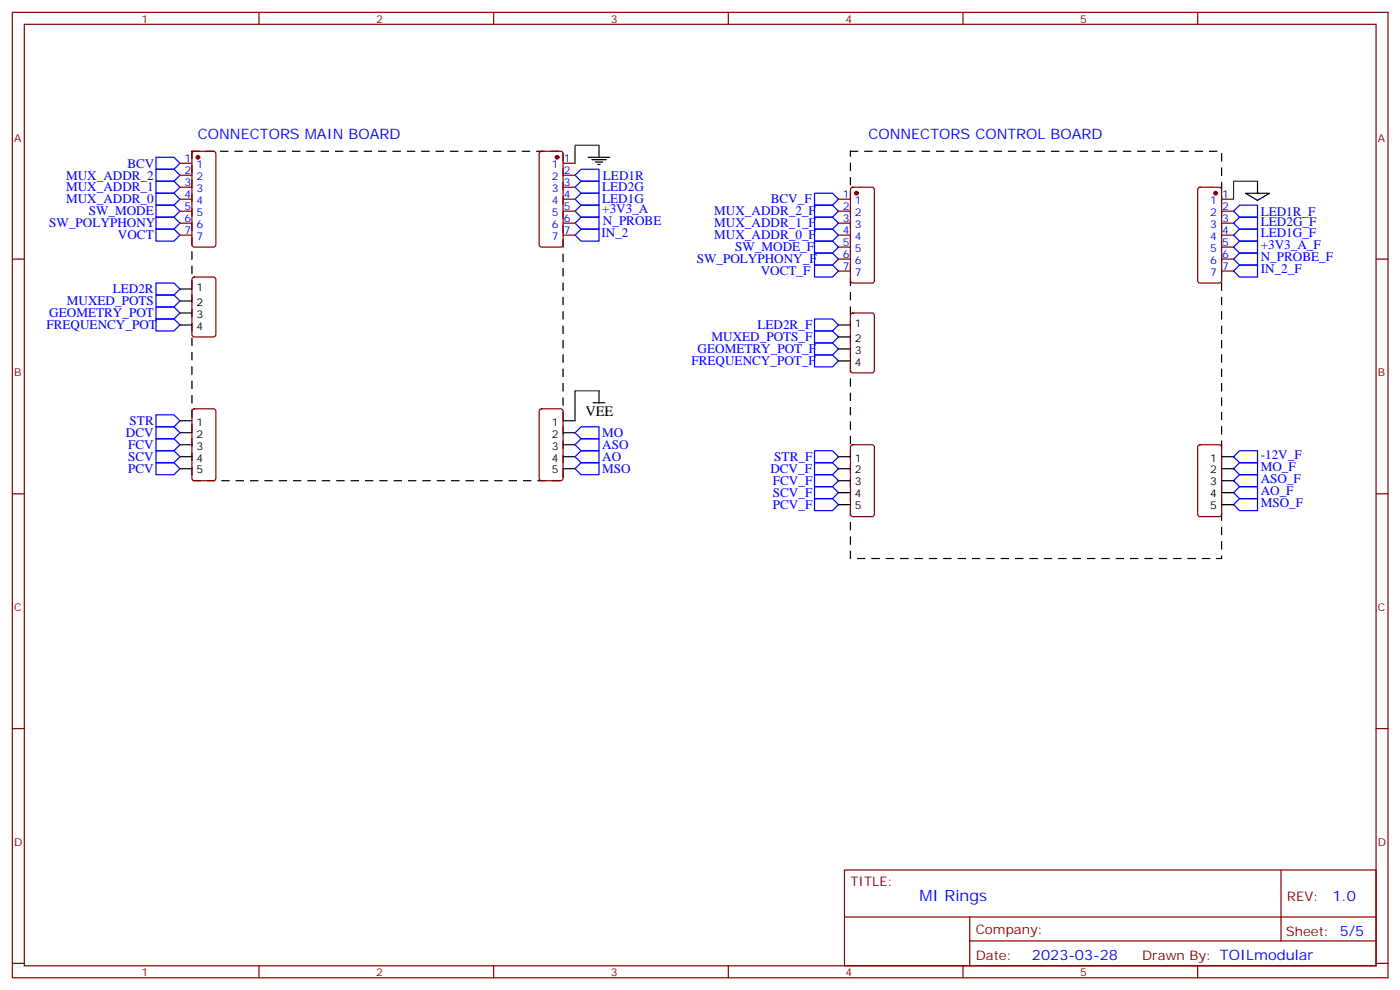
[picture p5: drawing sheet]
<svg xmlns="http://www.w3.org/2000/svg" width="413mm" height="292mm" viewBox="0 0 413 292" stroke-linecap="round" stroke-linejoin="round" font-family="sans-serif">
<g fill="none" stroke="#870000" stroke-width=".35">
<path d="M3.6 3.6h405.4v284.4h-405.4zM7.2 7.2h398.2v277.2h-398.2zM76.3 3.6v3.6M145.5 3.6v3.6M214.6 3.6v3.6M283.7 3.6v3.6M352.9 3.6v3.6M53 48.1h3.6M53 51.6h3.6M53 55.1h3.6M53 58.7h3.6M56.8 44.8l.5-.2h5.6l.7 .4v27.1l-.2 .5-.5 .2h-5.6l-.5-.3-.2-.4v-26.8z"/>
<path d="M159.1 44.8l.5-.2h5.6l.7 .4v27.1l-.2 .5-.5 .2h-5.6l-.5-.3-.2-.4v-26.8zM165.9 48.1h3.5M165.9 51.6h3.5M165.9 55.1h3.5M165.9 58.7h3.5M247.1 58.7h3.5M250.8 55.3l.5-.2h5.6l.7 .5v27.1l-.2 .5-.5 .2h-5.6l-.5-.3-.2-.4v-26.9zM353.1 55.3l.5-.2h5.6l.7 .5v27.1l-.2 .5-.5 .2h-5.6l-.5-.3-.2-.4v-26.9zM359.9 58.7h3.6M3.6 76.3h3.6M53 62.2h3.6M53 65.7h3.6"/>
<path d="M53 69.3h3.6M165.9 62.2h3.5M165.9 65.7h3.5M165.9 69.3h3.5M247.1 76.3h3.5M247.1 62.2h3.5M247.1 65.7h3.5M247.1 69.3h3.5M247.1 72.8h3.5M247.1 79.8h3.5M359.9 76.3h3.6M359.9 62.2h3.6"/>
<path d="M359.9 65.7h3.6M359.9 69.3h3.6M359.9 72.8h3.6M359.9 79.8h3.6M405.4 76.3h3.6M56.8 81.8l.5-.2h5.6l.7 .4v16.5l-.5 .7h-5.8l-.7-.4v-16.5zM250.8 92.4l.5-.2h5.6l.7 .4v16.5l-.4 .7h-5.9l-.7-.4v-16.5zM56.8 120.6l.5-.2h5.6l.7 .4v20.1l-.5 .6-5.8 .1-.7-.5v-20zM159.1 120.6l.5-.2h5.6l.7 .4v20.1l-.5 .6-5.8 .1-.7-.5v-20zM250.8 131.2l.5-.2h5.6l.7 .4v20l-.4 .7-5.9 .1-.7-.5v-20zM353.1 131.2l.5-.2h5.6l.7 .4v20l-.4 .7-5.9 .1-.7-.5v-20zM3.6 145.5h3.6"/>
<path d="M405.4 145.5h3.6M3.6 214.6h3.6M405.4 214.6h3.6M248.8 256.2h156.6v28.2h-156.6zM377.4 256.2v20.9M248.8 270.1h156.5M285.7 277.1h119.6M285.7 270.1v14.1M3.6 283.7h3.6M76.3 284.4v3.6M145.5 284.4v3.6M214.6 284.4v3.6"/>
<path d="M283.7 284.4v3.6M352.9 284.4v3.6M405.4 283.7h3.6"/>
</g>
<g fill="none" stroke="#00f" stroke-width=".35">
<path d="M46 56.9h5.3l1.7 1.8-1.7 1.7h-5.3zM46 53.4h5.3l1.7 1.7-1.7 1.8h-5.3zM46 49.8h5.3l1.7 1.8-1.7 1.8h-5.3zM46 46.3h5.3l1.7 1.8-1.7 1.7h-5.3zM169.4 55.1l1.8-1.7h5.3v3.5h-5.3zM169.4 51.6l1.8-1.8h5.3v3.6h-5.3zM169.4 58.7l1.8-1.8h5.3v3.5h-5.3zM240 56.9h5.3l1.8 1.8-1.8 1.7h-5.3zM46 64h5.3l1.7 1.7-1.7 1.8h-5.3zM46 60.4h5.3l1.7 1.8-1.7 1.8h-5.3zM46 67.5h5.3l1.7 1.8-1.7 1.7h-5.3zM169.4 65.7l1.8-1.7h5.3v3.5h-5.3z"/>
<path d="M169.4 69.3l1.8-1.8h5.3v3.5h-5.3zM171.2 60.4h5.3v3.6h-5.3l-1.8-1.8zM240 67.5h5.3l1.8 1.8-1.8 1.7h-5.3zM240 64h5.3l1.8 1.7-1.8 1.8h-5.3zM240 60.4h5.3l1.8 1.8-1.8 1.8h-5.3zM240 74.5h5.3l1.8 1.8-1.8 1.8h-5.3zM240 71h5.3l1.8 1.8-1.8 1.7h-5.3zM240 78.1h5.3l1.8 1.7-1.8 1.8h-5.3zM363.5 69.3l1.7-1.8h5.3v3.5h-5.3zM363.5 62.2l1.7-1.8h5.3v3.6h-5.3zM363.5 65.7l1.7-1.7h5.3v3.5h-5.3zM363.5 76.3l1.7-1.8h5.3v3.6h-5.3z"/>
<path d="M363.5 72.8l1.7-1.8h5.3v3.5h-5.3zM363.5 79.8l1.7-1.7h5.3v3.5h-5.3zM46 83.4h5.3l1.7 1.7-1.7 1.8h-5.3zM46 86.9h5.3l1.7 1.8-1.7 1.7h-5.3zM46 90.4h5.3l1.7 1.8-1.7 1.7h-5.3zM46 93.9h5.3l1.7 1.8-1.7 1.8h-5.3zM240 93.9h5.3l1.8 1.8-1.8 1.8h-5.3zM240 97.5h5.3l1.8 1.7-1.8 1.8h-5.3zM240 104.5h5.3l1.8 1.8-1.8 1.8h-5.3zM240 101h5.3l1.8 1.8-1.8 1.7h-5.3zM46 125.7h5.3l1.7 1.8-1.7 1.7h-5.3zM46 129.2h5.3l1.7 1.8-1.7 1.8h-5.3z"/>
<path d="M46 132.8h5.3l1.7 1.7-1.7 1.8h-5.3zM46 136.3h5.3l1.7 1.7-1.7 1.8h-5.3zM46 122.2h5.3l1.7 1.7-1.7 1.8h-5.3zM169.4 134.5l1.8-1.7h5.3v3.5h-5.3zM169.4 127.5l1.8-1.8h5.3v3.5h-5.3zM169.4 138l1.8-1.7h5.3v3.5h-5.3zM169.4 131l1.8-1.8h5.3v3.6h-5.3zM240 136.3h5.3l1.8 1.7-1.8 1.8h-5.3zM240 139.8h5.3l1.8 1.8-1.8 1.7h-5.3zM240 132.8h5.3l1.8 1.7-1.8 1.8h-5.3zM363.5 138l1.7-1.7h5.3v3.5h-5.3zM363.5 134.5l1.7-1.7h5.3v3.5h-5.3z"/>
<path d="M240 146.9h5.3l1.8 1.7-1.8 1.8h-5.3zM240 143.3h5.3l1.8 1.8-1.8 1.8h-5.3zM363.5 145.1l1.7-1.8h5.3v3.6h-5.3zM363.5 141.6l1.7-1.8h5.3v3.5h-5.3zM363.5 148.6l1.7-1.7h5.3v3.5h-5.3z"/>
</g>
<g fill="none" stroke="#000" stroke-width=".35">
<path d="M173.3 46.3h6.4M174.4 47h4.2M175.4 47.7h2.2M176.1 48.4h.7M176.5 42.8v3.5M367 56.9h7.1l-3.6 2.1zM370.5 53.4v3.5M53 85.1h3.6M53 88.7h3.6M53 92.2h3.6M53 95.7h3.6M247.1 95.7h3.5"/>
<path d="M247.1 99.2h3.5M174.7 118.6h3.6M176.5 115.1v3.5M247.1 102.8h3.5M247.1 106.3h3.5M53 123.9h3.6M53 127.5h3.6M53 131h3.6M53 134.5h3.6M53 138h3.6M165.9 123.9h3.5M165.9 127.5h3.5"/>
<path d="M165.9 131h3.5M165.9 134.5h3.5M165.9 138h3.5M247.1 134.5h3.5M247.1 138h3.5M359.9 134.5h3.6M359.9 138h3.6M247.1 141.6h3.5M247.1 145.1h3.5M247.1 148.6h3.5M359.9 141.6h3.6M359.9 145.1h3.6"/>
<path d="M359.9 148.6h3.6"/>
</g>
<path d="M56.6 44.6h109.3v97h-109.3zM250.6 44.6h109.3v119.9h-109.3z" fill="none" stroke="#000" stroke-width=".35" stroke-dasharray="2.1 2.1"/>
<g fill="#870000" stroke="#870000" stroke-width=".35">
<circle cx="58.3" cy="46.3" r=".53"/>
<circle cx="164.1" cy="46.3" r=".53"/>
<circle cx="358.2" cy="56.9" r=".53"/>
<circle cx="252.3" cy="56.9" r=".53"/>
</g>
<path d="M176.5 42.8h-7.1v5.3M370.5 53.4h-7v5.3M176.5 115.1h-7.1v8.8" fill="none" stroke="#008700" stroke-width=".35"/>
<text font-size="4.6" fill="#00f" x="270.9" y="265.3">MI Rings</text>
<g font-size="4.2" fill="#00f">
<text x="58.3" y="41">CONNECTORS MAIN BOARD</text>
<text x="255.9" y="41">CONNECTORS CONTROL BOARD</text>
<text x="392.6" y="265.5">1.0</text>
<text x="304.1" y="282.9">2023-03-28</text>
</g>
<text font-size="4.2" x="172.5" y="122.6">VEE</text>
<g font-size="3.9" fill="#00f">
<text x="19.5" y="52.9">MUX_ADDR_2</text>
<text x="37.5" y="49.3">BCV</text>
<text x="177.6" y="52.9">LED1R</text>
<text x="19.5" y="59.9">MUX_ADDR_0</text>
<text x="19.5" y="56.4">MUX_ADDR_1</text>
<text x="177.4" y="56.3">LED2G</text>
<text x="177.4" y="59.9">LED1G</text>
<text x="227.1" y="59.9">BCV_F</text>
<text x="26.1" y="63.5">SW_MODE</text>
<text x="177.5" y="62.8">+3V3_A</text>
<text x="210.4" y="63.5">MUX_ADDR_2_F</text>
<text x="371.5" y="63.5">LED1R_F</text>
<text x="14.5" y="67">SW_POLYPHONY</text>
<text x="34.7" y="70.5">VOCT</text>
<text x="177.2" y="69.8">IN_2</text>
<text x="177.6" y="66.3">N_PROBE</text>
<text x="210.4" y="70.5">MUX_ADDR_0_F</text>
<text x="210.4" y="67">MUX_ADDR_1_F</text>
<text x="371.5" y="69.9">LED1G_F</text>
<text x="371.5" y="66.7">LED2G_F</text>
<text x="205.3" y="77.4">SW_POLYPHONY_F</text>
<text x="216.6" y="73.9">SW_MODE_F</text>
<text x="371.5" y="76.9">N_PROBE_F</text>
<text x="371.5" y="73.4">+3V3_A_F</text>
<text x="224.2" y="81.1">VOCT_F</text>
<text x="371.5" y="80.4">IN_2_F</text>
<text x="19.7" y="89.9">MUXED_POTS</text>
<text x="33.2" y="86.4">LED2R</text>
<text x="14.5" y="93.4">GEOMETRY_POT</text>
<text x="13.7" y="97">FREQUENCY_POT</text>
<text x="209.6" y="100.5">MUXED_POTS_F</text>
<text x="223.2" y="96.9">LED2R_F</text>
<text x="203.7" y="107.4">FREQUENCY_POT_F</text>
<text x="205.5" y="103.9">GEOMETRY_POT_F</text>
<text x="38.2" y="125.1">STR</text>
<text x="37.1" y="128.7">DCV</text>
<text x="177.4" y="128.7">MO</text>
<text x="37.8" y="132.3">FCV</text>
<text x="37.8" y="135.8">SCV</text>
<text x="177.4" y="132.3">ASO</text>
<text x="177.5" y="135.7">AO</text>
<text x="228.2" y="135.7">STR_F</text>
<text x="371.5" y="135.1">-12V_F</text>
<text x="37.8" y="139.3">PCV</text>
<text x="177.4" y="139.3">MSO</text>
<text x="227" y="139.3">DCV_F</text>
<text x="227.7" y="142.8">FCV_F</text>
<text x="371.5" y="138.6">MO_F</text>
<text x="371.5" y="142.2">ASO_F</text>
<text x="227.7" y="149.9">PCV_F</text>
<text x="227.7" y="146.4">SCV_F</text>
<text x="371.5" y="145.7">AO_F</text>
<text x="371.5" y="149.3">MSO_F</text>
</g>
<g font-size="3.9" fill="#800">
<text x="250.6" y="260.8">TITLE:</text>
<text x="379.2" y="265.5">REV:</text>
<text x="287.5" y="275">Company:</text>
<text x="378.9" y="275.6">Sheet: 5/5</text>
<text x="287.5" y="282.7">Date:</text>
<text x="336.5" y="282.8">Drawn By: TOILmodular</text>
</g>
<g font-size="3.2" fill="#800">
<text x="41.7" y="6.6">1</text>
<text x="110.9" y="6.6">2</text>
<text x="180" y="6.6">3</text>
<text x="249.2" y="6.6">4</text>
<text x="318.3" y="6.6">5</text>
<text x="4.2" y="41.7">A</text>
<text x="406" y="41.7">A</text>
<text x="4.2" y="110.9">B</text>
<text x="406" y="110.9">B</text>
<text x="4.2" y="180">C</text>
<text x="406" y="180">C</text>
<text x="4.2" y="249.2">D</text>
<text x="406" y="249.2">D</text>
<text x="41.7" y="287.4">1</text>
<text x="110.9" y="287.4">2</text>
<text x="180" y="287.4">3</text>
<text x="249.2" y="287.4">4</text>
<text x="318.3" y="287.4">5</text>
</g>
<g font-size="3.2" fill="#00f">
<text x="54.4" y="47.7">1</text>
<text x="166.1" y="47.7">1</text>
<text x="54.4" y="51.3">2</text>
<text x="57.9" y="49.5">1</text>
<text x="57.9" y="53">2</text>
<text x="162.6" y="49.5">1</text>
<text x="162.6" y="53">2</text>
<text x="166.1" y="51.3">2</text>
<text x="54.4" y="54.8">3</text>
<text x="54.4" y="58.3">4</text>
<text x="57.9" y="56.6">3</text>
<text x="162.6" y="56.6">3</text>
<text x="166.1" y="54.8">3</text>
<text x="166.1" y="58.3">4</text>
<text x="248.4" y="58.3">1</text>
<text x="360.1" y="58.3">1</text>
<text x="54.4" y="61.8">5</text>
<text x="54.4" y="65.4">6</text>
<text x="57.9" y="60.1">4</text>
<text x="57.9" y="63.6">5</text>
<text x="162.6" y="60.1">4</text>
<text x="162.6" y="63.6">5</text>
<text x="166.1" y="61.8">5</text>
<text x="166.1" y="65.4">6</text>
<text x="248.4" y="61.8">2</text>
<text x="248.4" y="65.4">3</text>
<text x="251.9" y="60.1">1</text>
<text x="251.9" y="63.6">2</text>
<text x="356.6" y="60.1">1</text>
<text x="356.6" y="63.6">2</text>
<text x="360.1" y="61.8">2</text>
<text x="360.1" y="65.4">3</text>
<text x="54.4" y="68.9">7</text>
<text x="57.9" y="67.1">6</text>
<text x="57.9" y="70.7">7</text>
<text x="162.6" y="67.1">6</text>
<text x="162.6" y="70.7">7</text>
<text x="166.1" y="68.9">7</text>
<text x="248.4" y="68.9">4</text>
<text x="251.9" y="67.1">3</text>
<text x="251.9" y="70.7">4</text>
<text x="356.6" y="67.1">3</text>
<text x="356.6" y="70.7">4</text>
<text x="360.1" y="68.9">4</text>
<text x="248.4" y="72.4">5</text>
<text x="248.4" y="76">6</text>
<text x="251.9" y="74.2">5</text>
<text x="251.9" y="77.7">6</text>
<text x="356.6" y="74.2">5</text>
<text x="356.6" y="77.7">6</text>
<text x="360.1" y="72.4">5</text>
<text x="360.1" y="76">6</text>
<text x="248.4" y="79.5">7</text>
<text x="251.9" y="81.2">7</text>
<text x="356.6" y="81.2">7</text>
<text x="360.1" y="79.5">7</text>
</g>
<g font-size="3.2">
<text x="57.9" y="85.8">1</text>
<text x="57.9" y="90.1">2</text>
<text x="57.9" y="93.6">3</text>
<text x="57.9" y="97.1">4</text>
<text x="251.9" y="96.4">1</text>
<text x="251.9" y="100.6">2</text>
<text x="251.9" y="104.2">3</text>
<text x="251.9" y="107.7">4</text>
<text x="57.9" y="125.3">1</text>
<text x="162.6" y="125.3">1</text>
<text x="57.9" y="128.9">2</text>
<text x="162.6" y="128.9">2</text>
<text x="57.9" y="132.4">3</text>
<text x="57.9" y="135.9">4</text>
<text x="162.6" y="132.4">3</text>
<text x="162.6" y="135.9">4</text>
<text x="251.9" y="135.9">1</text>
<text x="356.6" y="135.9">1</text>
<text x="57.9" y="139.5">5</text>
<text x="162.6" y="139.5">5</text>
<text x="251.9" y="139.5">2</text>
<text x="251.9" y="143">3</text>
<text x="356.6" y="139.5">2</text>
<text x="356.6" y="143">3</text>
<text x="251.9" y="146.5">4</text>
<text x="356.6" y="146.5">4</text>
<text x="251.9" y="150">5</text>
<text x="356.6" y="150">5</text>
</g>
</svg>
